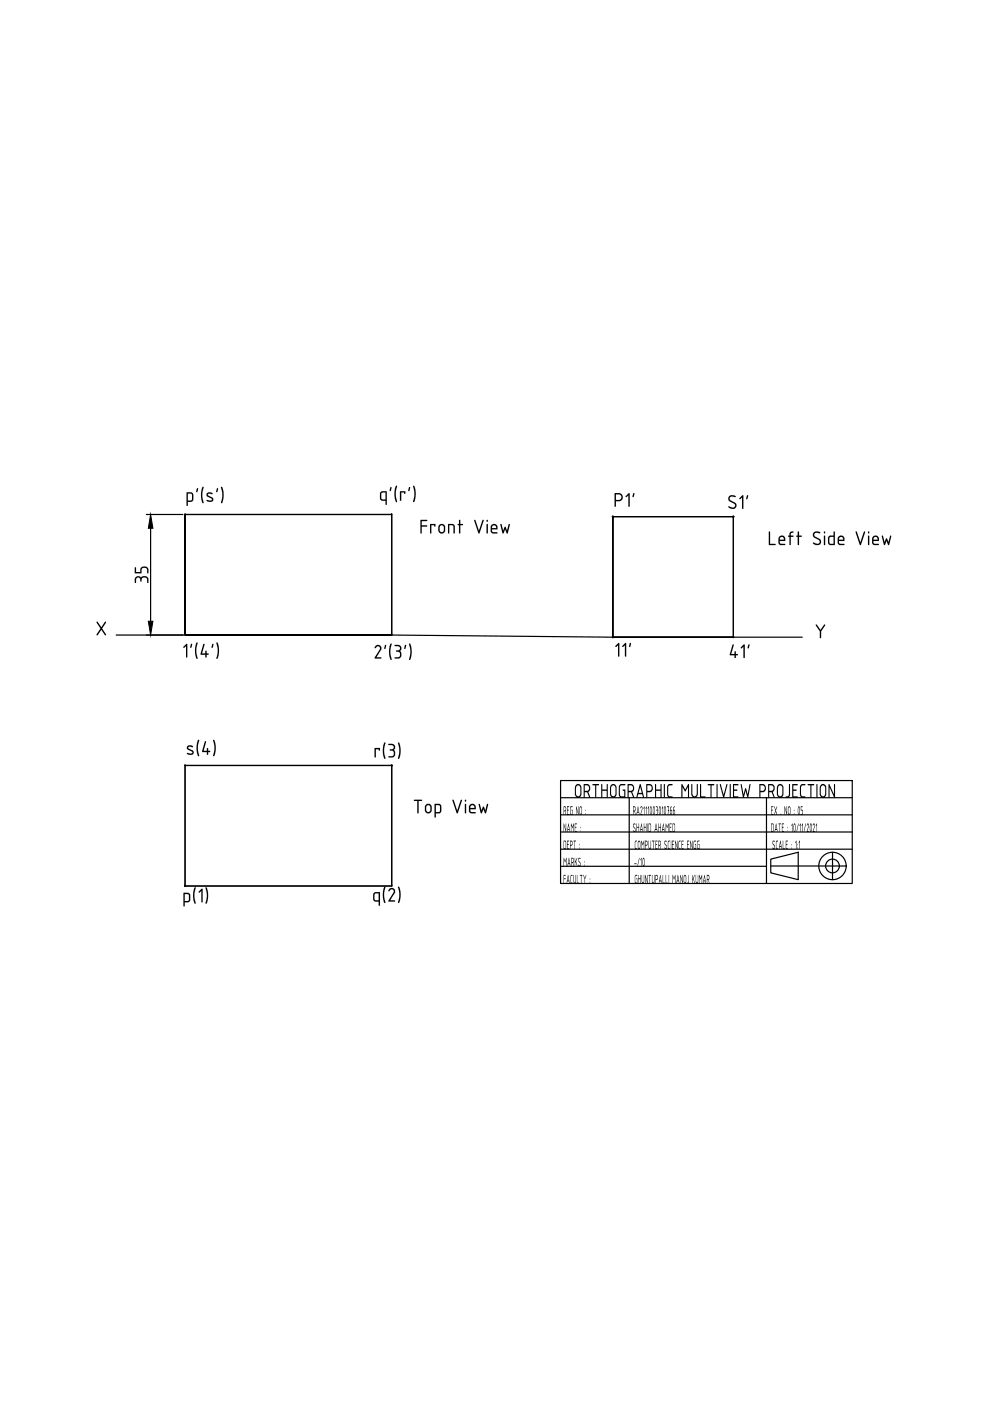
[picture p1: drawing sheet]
<svg xmlns="http://www.w3.org/2000/svg" width="210mm" height="297mm" viewBox="0 0 210 297" stroke-linecap="round" stroke-linejoin="round" font-family="sans-serif">
<!-- layer: 0 -->
<g fill="none" stroke="#000" stroke-width=".25">
<path d="M31 109.1h7.8M31.9 112v19.7M39.2 109.1h.1M83.1 109.1h-43.9v25.5h43.9h-43.9v-25.5h43.9v25.5M83.1 109.1h.1M83.1 109.1v25.5M129.9 109.5v25.6v-25.6h25.6zM24.6 134.6h14.6M83.1 134.6h.1M83.1 134.6l46.8 .5M155.5 135.1h-25.6h25.6M155.5 135.1v-25.6v25.6"/>
<path d="M155.5 135.1h14.6M39.2 162.3h43.9v25.6h-43.9zM39.2 162.3h.1M118.9 165.5h61.8v21.8h-61.8zM118.9 169.1h61.8M118.9 172.8h61.8M118.9 176.4h61.8M133.4 169.1v18.2M162.5 169.1v18.2M118.9 180h61.8M118.9 183.7h43.6M163.4 182.1l5.8-1.4v5.8l-5.8-1.4z"/>
<path d="M163.4 183.6h16M176.5 180.7v5.8"/>
<circle cx="176.5" cy="183.6" r="2.91"/>
<circle cx="176.5" cy="183.6" r="1.46"/>
</g>
<g fill="#000" stroke="#000" stroke-width=".21">
<path d="M31.9 109.1l.5 2.9h-1zM31.4 131.7h1l-.5 2.9z"/>
<circle cx="129.9" cy="109.5" r=".12"/>
<circle cx="155.5" cy="109.5" r=".12"/>
<circle cx="129.9" cy="135.1" r=".12"/>
<circle cx="155.5" cy="135.1" r=".12"/>
<circle cx="83.1" cy="162.3" r=".12"/>
</g>
<g fill="#000">
<path d="M106.1 111.1h.2l.4 1.4 .4-.8 .4 .8 .3-1.3h.3l-.5 1.9h-.2l-.3-.9-.3 .9h-.3zM187 113.6h.2l.4 1.3 .4-.8 .4 .8 .3-1.3h.3l-.5 1.9h-.2l-.3-.8-.4 .8h-.2zM101.5 170.5h.2l.4 1.3 .3-.7 .1-.1 .4 .8 .3-1.3h.3l-.5 1.9h-.2l-.3-.8-.3 .8h-.3zM139.6 174.6l.1 .7h.3l.1-.7v1.8l-.1-.9h-.3l-.1 .9zM140.5 171l.1 1.8-.1-1.5-.2 .2zM141.4 171h.5v.9l-.2 .9-.1-1 .2-.7h-.4zM141.2 174.6l.2 .7 .4-.7-.1 1.8v-1.4l-.3 .6-.2-.6-.1 1.4zM142 174.6h.4v.2h-.4v.5l.3 .1v.1h-.3v.7h.4v.2h-.4zM144.5 178.2l.5 .1-.1 .1h-.3v.6h.3l-.3 .1v.8h.3v.1h-.4zM145.7 178.2l.4 .1v.1h-.3v.6h.2v.1h-.2v.8h.3v.1h-.4zM146.3 178.2l.5 1.4 .1-1.4-.1 1.8-.4-1.3-.1 1.3zM147.1 178.3h.5v.1h-.4l-.1 .3 .1 1.2h.3v-.8l-.1-.1h.2v1h-.4l-.1-.2z"/>
<path d="M147.9 178.3h.4v.1h-.3l-.1 .2 .1 1.3h.2v-.8l-.1-.1h.2v1h-.4l-.1-.2zM163.5 171h.5l-.1 .1h-.3v.6h.3l-.1 .2h-.2v.7h.3v.2l-.4-.1zM163.9 178.3l.2-.1 .2 .2-.1 .1-.2-.1-.1 .3 .4 .8-.2 .5-.3-.2v-.1l.3 .2 .1-.3-.4-.7zM164.2 171l.3 .7 .3-.7-.3 .9 .2 .9-.2-.8-.3 .7 .2-.8zM164.6 178.3h.4l-.4 .3v1.1l.4 .2-.1 .1h-.3l-.1-.3zM165.1 174.6l.5 .1-.2 .1-.1 1.6v-1.6h-.2zM165.5 172.5l.1 .3zM165.8 174.6h.4v.2h-.3v.5l.2 .1v.1h-.2v.7h.3v.2h-.4zM166 178.2l.1 1.7h.3v.1h-.4zM166.6 178.2l.5 .1-.1 .1h-.3v.6h.3l-.3 .1v.8h.3v.1h-.4zM166.3 171l.5 1.3 .1-1.3-.1 1.8-.4-1.4-.1 1.3zM168 174.6v1.8v-1.5l-.2 .2z"/>
<path d="M168 166.3h1.1v.2h-.9v.9l.7 .1-.1 .2h-.6v1.1h.9v.3h-1.1zM168.8 178.2v1.8v-1.5l-.2 .2zM169.3 174.6l-.4 1.8zM169.5 178.2l.1 1.8-.1-1.5-.2 .2zM169.7 174.6v1.8v-1.5l-.2 .2zM169.8 171h.4l-.3 .1v.6h.2l.1 .3-.2 .8-.2-.1 .3-.3v-.5l-.3-.1zM170.2 174.6v1.8l-.1-1.5-.1 .2zM170.8 174.6l-.4 1.8zM169.9 166.3h.9l-.1 .2-.7 .1-.2 .3 .1 1.7 .2 .2 .6 .1-.1 .2h-.6l-.4-.5v-1.7zM171.3 166.3h1.3l-.1 .2h-.5v2.5l-.1 .1-.1-.1v-2.5h-.5zM171.2 174.6h.2l.1 .3-.3 1.3h.3v.2l-.4-.1 .3-1.2-.1-.3-.2 .2zM172.4 174.6h.2l.2 .3-.4 1.3h.4l-.1 .2h-.4l.4-1.3-.1-.3-.3 .2z"/>
<path d="M173.2 174.6v1.8l-.1-1.5-.1 .2zM173.1 166.3h.2v2.7l-.1 .1-.1-.1zM175.7 166.3h.2l.9 2.1v-2l.2-.1v2.8h-.1l-1-2.2v2.1l-.2 .1zM134.5 183.1l.4-.1 .1 .2h-.5zM135.5 181.9l-.3 1.8zM136 181.9v1.8v-1.5l-.2 .2v-.1zM146.8 185.5l.1 .9 .4-.9-.3 .7 .3 1.1-.3-.9-.2 .9zM147.5 185.5l.1 1.4 .2 .2 .2-.3v-1.3v1.4l-.2 .4-.3-.4zM148.2 185.5l.4 .7 .3-.7-.1 1.8v-1.4l-.2 .6-.3-.6-.1 1.4z"/>
<path d="M185.3 114l-.1 .4h.9l-.3-.5zM185.1 113.7l.6-.2 .6 .4 .1 .8h-1.2v.4l.2 .2h.9v.3h-.9l-.4-.3-.1-1.1z"/>
<path d="M124.1 172.4l.1 .3zM124.1 171.7l.1 .2z"/>
<path d="M139.9 171.1l-.1 1 .1 .5 .1-1zM139.8 171h.2l.1 .5v.9l-.2 .4-.2-.6z"/>
<path d="M140.6 175l-.1 .8h.3zM140.6 174.6l.3 1.8-.1-.5h-.3l-.2 .5z"/>
<path d="M141 171.1l-.1 1 .1 .5 .1-1zM140.9 171h.2l.1 .5-.2 1.3-.2-.6z"/>
<path d="M142.1 171.9v.5l.2 .2 .1-.6zM142.3 171l.1 .1-.3 .6 .4 .2v.5l-.3 .4-.1-.4-.1-.7z"/>
<path d="M142.6 174.6h.4l.1 .3v1.2l-.2 .3h-.3zM142.7 174.8v1.4h.2l.1-1.2v-.2z"/>
<path d="M142.8 171.9v.5l.1 .2 .1-.6zM142.9 171h.1l-.2 .7h.2l.1 .3-.1 .8-.2-.1-.1-.4z"/>
<path d="M163.5 174.6h.4l.1 .3v1.2l-.1 .3h-.4zM163.6 174.8v1.4h.2l.2-1.2-.1-.2z"/>
<path d="M164.6 175l-.2 .8h.3zM164.5 174.6l.3 1.8-.1-.5h-.3l-.2 .5z"/>
<path d="M165.5 178.6l-.2 .8h.3zM165.4 178.2l.3 1.8-.1-.4h-.3l-.2 .4z"/>
<path d="M167 176v.3zM167 175.3v.3z"/>
<path d="M167.3 171.2l-.2 1.1 .3 .3 .1-.3v-.9zM167.2 171h.2l.2 .3v1.1l-.2 .4-.3-.4z"/>
<path d="M167.8 179.7v.2zM167.8 179v.2z"/>
<path d="M168.3 172.4l.1 .3zM168.3 171.7l.1 .2z"/>
<path d="M168.4 174.8l-.1 .8 .2 .6 .1-.9zM168.4 174.7l.2-.1 .1 .6v.8l-.2 .4-.3-.7z"/>
<path d="M169.1 179.7v.2zM169.1 179v.2z"/>
<path d="M169.3 171.1l-.1 .9 .2 .6 .1-.9zM169.3 171h.2l.1 .5v.9l-.2 .4-.2-.2-.1-.5z"/>
<path d="M171.9 174.8l-.1 .9 .1 .5 .2-.8zM171.8 174.7h.2l.1 .5v.9l-.2 .3-.2-.6z"/>
<path d="M174.3 166.6l-.3 .5v1.3l.2 .3 .4 .1 .4-.4v-1.4l-.3-.5zM174.1 166.4l.6-.1 .5 .6v1.5l-.2 .4-.3 .3-.6-.1-.3-.6v-1.5z"/>
<path d="M123.9 183.3v.3zM123.9 182.6v.3z"/>
<path d="M125.1 187v.2zM125.1 186.2v.3z"/>
<path d="M136.4 182l-.1 .9 .2 .6 .1-.9zM136.4 181.9l.2 .1 .1 .5-.2 1.2-.3-.6z"/>
<path d="M149.4 185.9l-.2 .8h.3zM149.3 185.5l.4 1.8-.2-.4h-.3l-.2 .4z"/>
<path d="M149.9 185.5h.3l.2 .3-.2 .8 .2 .7-.2-.7h-.2l-.1 .7zM150 185.7v.7h.2l.1-.5-.1-.2z"/>
</g>
<g font-size="3.8">
<text x="39.2" y="106.4">p'(s')</text>
<text x="80.3" y="106.2">q'(r')</text>
<text x="130" y="107.5">P1'</text>
<text x="154.1" y="107.9">S1'</text>
<text x="88.8" y="113.1">Front View</text>
<text x="162.7" y="115.6">Left Side View</text>
<text x="31.5" y="123.9" transform="rotate(-90 31.5 123.9)">35</text>
<text x="20.2" y="134.7">X</text>
<text x="172.6" y="135.3">Y</text>
<text x="38.6" y="139.4">1'(4')</text>
<text x="79.1" y="139.6">2'(3')</text>
<text x="130.2" y="139.2">11'</text>
<text x="154.4" y="139.5">41'</text>
<text x="39.3" y="160.1">s(4)</text>
<text x="79.1" y="160.6">r(3)</text>
<text x="87.5" y="172.5">Top View</text>
<text x="121.2" y="169.1">ORTHOGRAPHIC MULTIVIEW PROJECTION</text>
<text x="38.6" y="191.3">p(1)</text>
<text x="78.8" y="191.2">q(2)</text>
</g>
<g font-size="2.4">
<text x="119.3" y="172.8">REG NO :</text>
<text x="131.7" y="172.8">RA2111003010766</text>
<text x="119.3" y="176.4">NAME :</text>
<text x="131.7" y="176.4">SHAHID AHAMED</text>
<text x="119.3" y="180">DEPT :</text>
<text x="119.3" y="183.7">MARKS :</text>
<text x="132" y="180">COMPUTER SCIENCE ENGG</text>
<text x="119.3" y="187.3">FACULTY :</text>
<text x="132" y="187.3">GHUNTUPALLI MANOJ KUMAR</text>
</g>
</svg>
